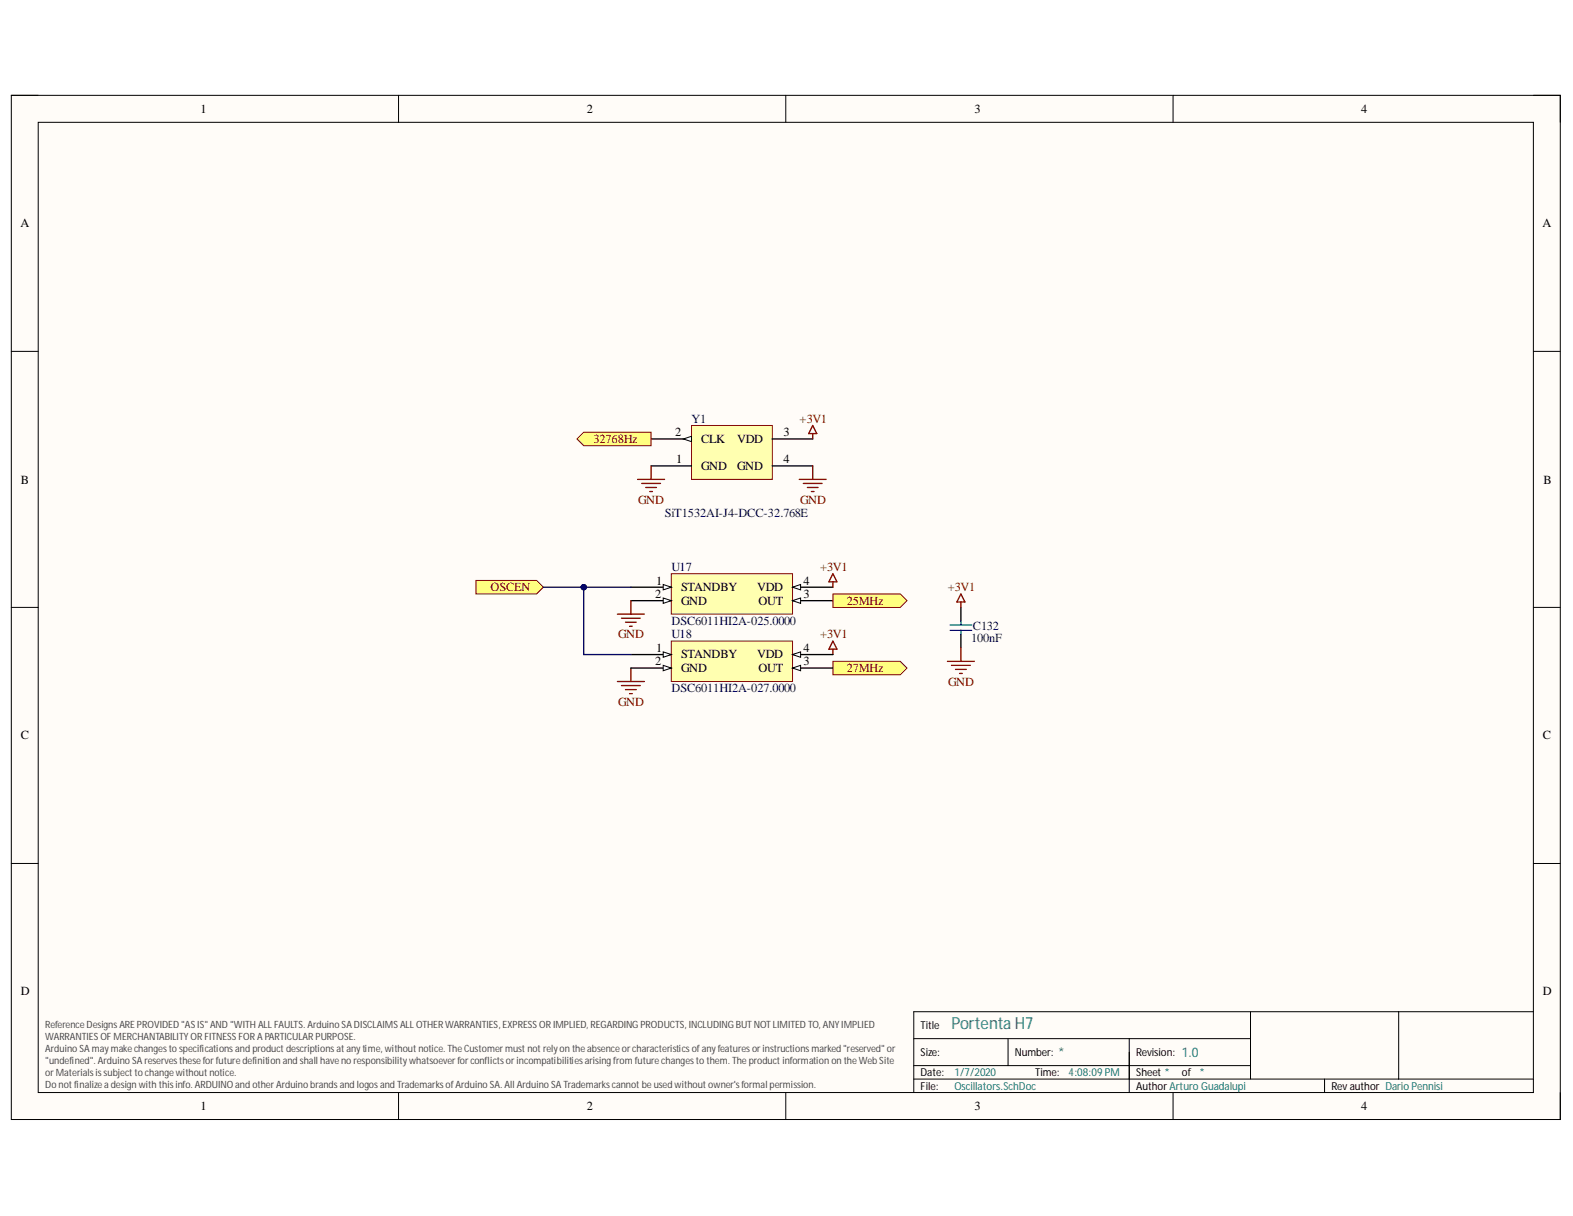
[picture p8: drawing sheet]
<svg xmlns="http://www.w3.org/2000/svg" width="279mm" height="216mm" viewBox="0 0 279 216" stroke-linecap="round" stroke-linejoin="round" font-family="sans-serif">
<path d="M2 16.9h275.1v181.9h-275.1z" fill-rule="evenodd" fill="#fffcf8"/>
<path d="M2 16.9h275.1v181.9h-275.1z" fill="none" stroke="#000" stroke-width=".18"/>
<path d="M6.8 21.7h265.6v172.3h-265.6z" fill-rule="evenodd" fill="#fffcf8"/>
<g fill="none" stroke="#000" stroke-width=".18">
<path d="M2 16.9h4.8M70.8 16.9v4.8M139.6 16.9v4.8M208.4 16.9v4.8M272.4 16.9h4.7v4.8M6.8 21.7h265.6v172.3h-265.6zM2 62.4h4.8M272.4 62.4h4.7M2 107.8h4.8M272.4 107.8h4.7M2 153.3h4.8M272.4 153.3h4.7"/>
<path d="M222.1 179.6v12M248.4 179.6v12M272.4 179.6h-110.1v14.4M70.8 194v4.8M139.6 194v4.8M162.3 184.4h59.8M162.3 191.6h110.1M162.3 189.2h59.8M179.1 184.4v4.8M200.6 184.4v9.6M208.4 194v4.8M235.3 191.6v2.4"/>
<path d="M277.1 194v4.8"/>
</g>
<path d="M122.8 75.5h14.4v9.6h-14.4z" fill-rule="evenodd" fill="#ffffb0"/>
<path d="M122.8 75.5h14.4v9.6h-14.4z" fill="none" stroke="#800000" stroke-width=".18"/>
<path d="M115.6 77.9h7.2M115.6 82.7h7.2" fill="none" stroke="#000" stroke-width=".24"/>
<path d="M121.4 77.9l1.4-.4v.9z" fill="#f8fcff"/>
<path d="M121.4 77.9l1.4-.4v.9z" fill="none" stroke="#000" stroke-width=".18"/>
<path d="M137.2 77.9h7.2M137.2 82.7h7.2" fill="none" stroke="#000" stroke-width=".24"/>
<path d="M144.4 77v.9M144.4 75.5l.7 1.5h-1.5zM113.3 85.1h4.7M114 85.8h3.3M114.7 86.6h1.9M115.4 87.3h.5M115.6 82.7v2.4M142 85.1h4.8M142.7 85.8h3.3M143.4 86.6h1.9M144.1 87.3h.5M144.4 82.7v2.4" fill="none" stroke="#800000" stroke-width=".24"/>
<path d="M103.7 76.7h11.9v2.4h-11.9l-1.2-1.2z" fill-rule="evenodd" fill="#ffff80"/>
<path d="M103.7 76.7h11.9v2.4h-11.9l-1.2-1.2z" fill="none" stroke="#800000" stroke-width=".18"/>
<path d="M119.2 101.9h21.6v7.1h-21.6z" fill-rule="evenodd" fill="#ffffb0"/>
<path d="M119.2 101.9h21.6v7.1h-21.6z" fill="none" stroke="#800000" stroke-width=".18"/>
<path d="M112.1 104.3h7.1" fill="none" stroke="#000" stroke-width=".24"/>
<path d="M117.8 103.8l1.4 .5-1.4 .4z" fill="#f8fcff"/>
<path d="M117.8 103.8l1.4 .5-1.4 .4z" fill="none" stroke="#000" stroke-width=".18"/>
<path d="M112.1 106.6h7.1" fill="none" stroke="#000" stroke-width=".24"/>
<path d="M117.8 106.2l1.4 .4-1.4 .5z" fill="#f8fcff"/>
<path d="M117.8 106.2l1.4 .4-1.4 .5z" fill="none" stroke="#000" stroke-width=".18"/>
<path d="M140.8 106.6h7.1" fill="none" stroke="#000" stroke-width=".24"/>
<path d="M140.8 106.6l1.4-.4v.9z" fill="#f8fcff"/>
<path d="M140.8 106.6l1.4-.4v.9z" fill="none" stroke="#000" stroke-width=".18"/>
<path d="M140.8 104.3h7.1" fill="none" stroke="#000" stroke-width=".24"/>
<path d="M140.8 104.3l1.4-.5v.9z" fill="#f8fcff"/>
<path d="M140.8 104.3l1.4-.5v.9z" fill="none" stroke="#000" stroke-width=".18"/>
<path d="M147.9 105.5h12l1.2 1.1-1.2 1.2h-12z" fill-rule="evenodd" fill="#ffff80"/>
<path d="M147.9 105.5h12l1.2 1.1-1.2 1.2h-12z" fill="none" stroke="#800000" stroke-width=".18"/>
<path d="M109.7 109h4.8M110.4 109.8h3.3M111.1 110.5h1.9M111.8 111.2h.5M112.1 106.6v2.4M147.9 101.9l.8 1.4h-1.5zM147.9 103.3v1" fill="none" stroke="#800000" stroke-width=".24"/>
<path d="M84.5 103.1h10.8l1.2 1.2-1.2 1.2h-10.8z" fill-rule="evenodd" fill="#ffff80"/>
<path d="M84.5 103.1h10.8l1.2 1.2-1.2 1.2h-10.8z" fill="none" stroke="#800000" stroke-width=".18"/>
<path d="M112.1 118.6v2.4M109.7 121h4.8M110.4 121.7h3.3M111.1 122.4h1.9M111.8 123.2h.5" fill="none" stroke="#800000" stroke-width=".24"/>
<path d="M147.9 117.4h12l1.2 1.2-1.2 1.2h-12z" fill-rule="evenodd" fill="#ffff80"/>
<path d="M147.9 117.4h12l1.2 1.2-1.2 1.2h-12z" fill="none" stroke="#800000" stroke-width=".18"/>
<path d="M147.9 113.8l.8 1.5h-1.5zM147.9 115.3v.9M168.3 117.4h4.8M169 118.1h3.3M169.7 118.9h1.9M170.4 119.6h.5M170.7 106.9v.9M170.7 115v2.4M170.7 105.5l.7 1.4h-1.4z" fill="none" stroke="#800000" stroke-width=".24"/>
<path d="M170.7 107.8v2.4M170.7 112.6v2.4" fill="none" stroke="#000" stroke-width=".24"/>
<path d="M168.8 111h3.8M168.8 111.9h3.8M170.7 110.2v.8M170.7 111.9v.7" fill="none" stroke="#00f" stroke-width=".24"/>
<path d="M119.2 113.8h21.6v7.2h-21.6z" fill-rule="evenodd" fill="#ffffb0"/>
<path d="M119.2 113.8h21.6v7.2h-21.6z" fill="none" stroke="#800000" stroke-width=".18"/>
<path d="M112.1 116.2h7.1" fill="none" stroke="#000" stroke-width=".24"/>
<path d="M117.8 115.7l1.4 .5-1.4 .5z" fill="#f8fcff"/>
<path d="M117.8 115.7l1.4 .5-1.4 .5z" fill="none" stroke="#000" stroke-width=".18"/>
<path d="M112.1 118.6h7.1" fill="none" stroke="#000" stroke-width=".24"/>
<path d="M117.8 118.1l1.4 .5-1.4 .5z" fill="#f8fcff"/>
<path d="M117.8 118.1l1.4 .5-1.4 .5z" fill="none" stroke="#000" stroke-width=".18"/>
<path d="M140.8 118.6h7.1" fill="none" stroke="#000" stroke-width=".24"/>
<path d="M140.8 118.6l1.4-.5v1z" fill="#f8fcff"/>
<path d="M140.8 118.6l1.4-.5v1z" fill="none" stroke="#000" stroke-width=".18"/>
<path d="M140.8 116.2h7.1" fill="none" stroke="#000" stroke-width=".24"/>
<path d="M140.8 116.2l1.4-.5v1z" fill="#f8fcff"/>
<path d="M140.8 116.2l1.4-.5v1z" fill="none" stroke="#000" stroke-width=".18"/>
<path d="M96.5 104.3h15.6" fill="none" stroke="#000080" stroke-width=".24"/>
<circle cx="103.7" cy="104.3" r=".48" fill="#000080"/>
<circle cx="103.7" cy="104.3" r=".48" fill="none" stroke="#000080" stroke-width=".18"/>
<path d="M103.7 104.3v11.9h8.4" fill="none" stroke="#000080" stroke-width=".24"/>
<circle cx="103.7" cy="104.3" r=".48" fill="#000080"/>
<circle cx="103.7" cy="104.3" r=".48" fill="none" stroke="#000080" stroke-width=".18"/>
<text font-size="3" fill="#0a7271" x="169" y="182.6">PortentaH7</text>
<g font-size="2.4" fill="#0a7271">
<text x="188" y="187.6">*</text>
<text x="209.9" y="187.6">1.0</text>
</g>
<g font-size="2.2">
<text x="35.6" y="20">1</text>
<text x="104.2" y="20">2</text>
<text x="173.1" y="20">3</text>
<text x="241.8" y="20">4</text>
<text x="3.6" y="40.3">A</text>
<text x="274" y="40.3">A</text>
<text x="119.9" y="77.5">2</text>
<text x="139.1" y="77.5">3</text>
<text x="120.1" y="82.2">1</text>
<text x="124.5" y="83.4">GND</text>
<text x="124.5" y="78.7">CLK</text>
<text x="130.9" y="78.7">VDD</text>
<text x="130.9" y="83.4">GND</text>
<text x="139.1" y="82.2">4</text>
<text x="3.7" y="85.8">B</text>
<text x="274.2" y="85.8">B</text>
<text x="116.4" y="106.2">2</text>
<text x="116.6" y="103.8">1</text>
<text x="121" y="105">STANDBY</text>
<text x="121" y="107.3">GND</text>
<text x="134.5" y="105">VDD</text>
<text x="134.7" y="107.3">OUT</text>
<text x="142.7" y="106.2">3</text>
<text x="142.7" y="103.8">4</text>
<text x="116.4" y="118.1">2</text>
<text x="116.6" y="115.7">1</text>
<text x="121" y="116.9">STANDBY</text>
<text x="121" y="119.3">GND</text>
<text x="134.5" y="116.9">VDD</text>
<text x="134.7" y="119.3">OUT</text>
<text x="142.7" y="118.1">3</text>
<text x="142.7" y="115.7">4</text>
<text x="3.7" y="131.3">C</text>
<text x="274.1" y="131.3">C</text>
<text x="3.7" y="176.7">D</text>
<text x="274.1" y="176.7">D</text>
<text x="35.6" y="197.1">1</text>
<text x="104.2" y="197.1">2</text>
<text x="173.1" y="197.1">3</text>
<text x="241.8" y="197.1">4</text>
</g>
<g font-size="2.2" fill="#000080">
<text x="122.8" y="75">Y1</text>
<text x="118.1" y="91.8">SiT1532AI-J4-DCC-32.768E</text>
<text x="119.3" y="101.3">U17</text>
<text x="119.3" y="111">DSC6011HI2A-025.0000</text>
<text x="119.3" y="113.3">U18</text>
<text x="172.5" y="113.9">100nF</text>
<text x="172.8" y="111.9">C132</text>
<text x="119.3" y="122.9">DSC6011HI2A-027.0000</text>
</g>
<g font-size="2.2" fill="#800000">
<text x="142" y="75">+3V1</text>
<text x="105.4" y="78.7">32768Hz</text>
<text x="113.3" y="89.4">GND</text>
<text x="142.1" y="89.4">GND</text>
<text x="145.7" y="101.3">+3V1</text>
<text x="87.1" y="105">OSCEN</text>
<text x="150.4" y="107.3">25MHz</text>
<text x="168.3" y="105">+3V1</text>
<text x="109.8" y="113.3">GND</text>
<text x="145.7" y="113.3">+3V1</text>
<text x="150.4" y="119.3">27MHz</text>
<text x="109.8" y="125.3">GND</text>
<text x="168.4" y="121.7">GND</text>
</g>
<g font-size="1.9">
<text x="163.5" y="182.6">Title</text>
<text x="163.5" y="187.4">Size:</text>
<text x="163.5" y="191">Date:</text>
<text x="180.3" y="187.4">Number:</text>
<text x="183.9" y="191">Time:</text>
<text x="201.8" y="187.4">Revision:</text>
<text x="201.8" y="191">Sheet *</text>
<text x="209.9" y="191">of *</text>
<text x="163.5" y="193.5">File:</text>
<text x="201.8" y="193.5">AuthorArturo Guadalupi</text>
<text x="236.5" y="193.5">Revauthor Dario Pennisi</text>
</g>
<g font-size="1.9" fill="#0a7271">
<text x="169.5" y="191">1/7/2020</text>
<text x="189.8" y="191">4:08:09PM</text>
<text x="169.5" y="193.5">Oscillators.SchDoc</text>
</g>
<g font-size="1.8" fill="#434343">
<text x="8" y="182.5">ReferenceDesignsAREPROVIDED&quot;ASIS&quot; AND&quot;WITHALLFAULTS. ArduinoSADISCLAIMSALLOTHERWARRANTIES, EXPRESSORIMPLIED, REGARDINGPRODUCTS, INCLUDINGBUTNOTLIMITEDTO, ANYIMPLIED</text>
<text x="8" y="184.7">WARRANTIESOFMERCHANTABILITYORFITNESSFORAPARTICULARPURPOSE.</text>
<text x="8" y="186.8">ArduinoSAmaymakechangestospecificationsandproductdescriptionsatanytime, withoutnotice. TheCustomermustnotrelyontheabsenceorcharacteristicsofanyfeaturesorinstructionsmarked&quot;reserved&quot; or</text>
<text x="8" y="189">&quot;undefined&quot;. ArduinoSAreservestheseforfuturedefinitionandshall havenoresponsibilitywhatsoeverforconflictsorincompatibilitiesarisingfromfuturechangestothem. TheproductinformationontheWebSite</text>
<text x="8" y="191.1">orMaterialsissubjecttochangewithoutnotice.</text>
<text x="8" y="193.2">Donotfinalizeadesignwiththisinfo. ARDUINOandotherArduinobrandsandlogosandTrademarksofArduinoSA. All ArduinoSATrademarkscannotbeusedwithoutowner'sformal permission.</text>
</g>
</svg>
